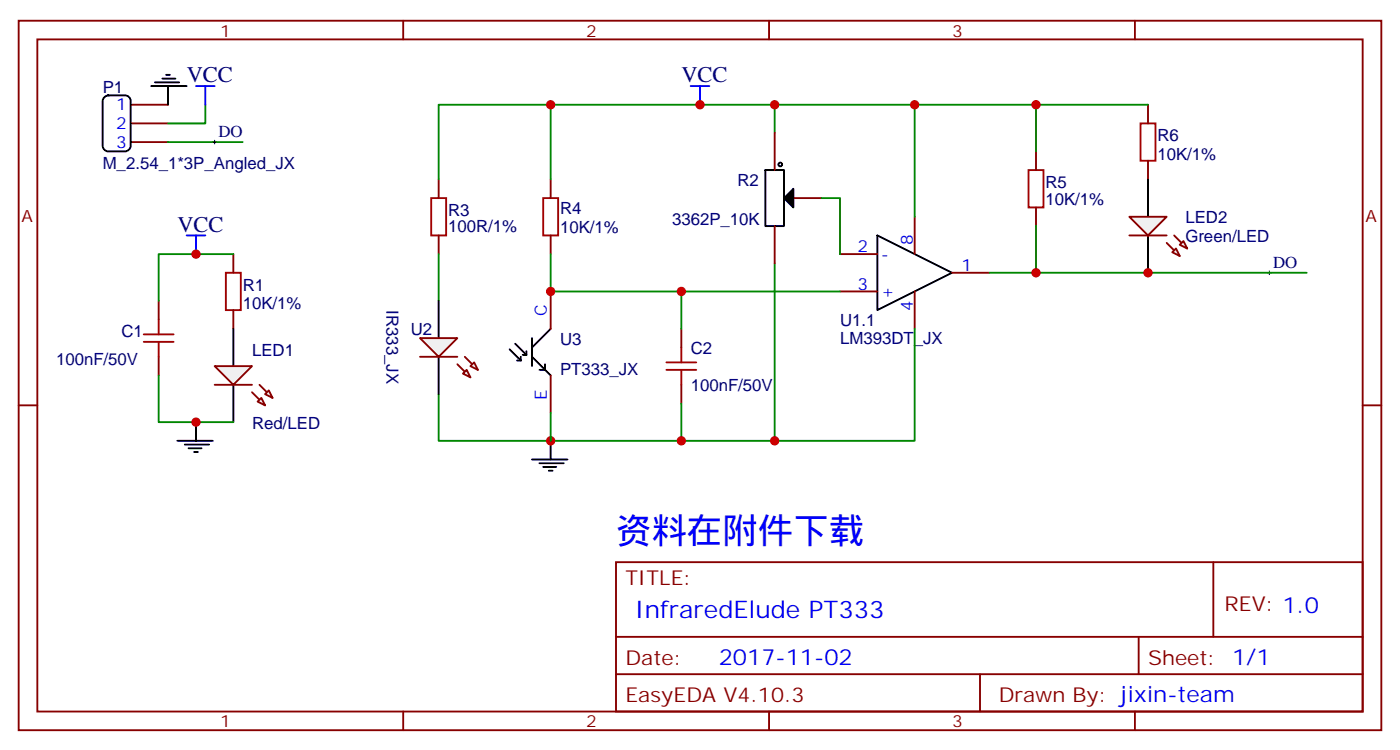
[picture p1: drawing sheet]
<svg xmlns="http://www.w3.org/2000/svg" width="265mm" height="142mm" viewBox="0 0 265 142" stroke-linecap="round" stroke-linejoin="round" font-family="sans-serif">
<g fill="none" stroke="#870000" stroke-width=".35">
<path d="M3.5 3.9h257.6v134.1h-257.6zM7.1 7.4h250.4v127h-250.4zM24.7 19.8h7M76.2 3.9v3.5M145.3 3.9v3.5M214.5 3.9v3.5M24.7 23.3h7M24.7 26.8h7M30 56.8v3.6M44.1 48v3.5M44.1 58.6v3.5M3.5 76.6h3.6"/>
<path d="M30 67.4v3.5M257.5 76.6h3.6M116.4 106.2h141.1v28.2h-141.1zM229.3 106.2v14.1M76.2 134.4v3.6M116.4 120.3h141.1M116.4 127.4h141.1M145.3 134.4v3.6M185.2 127.4v7M214.5 134.4v3.6M215.2 120.3v7.1"/>
</g>
<path d="M19.6 18.5l.9-.5h3.1a1.06 1.06 0 0 1 1.1 1.1v8.5a1.13 1.13 0 0 1-1.1 1h-3.1a1.13 1.13 0 0 1-1.1-1v-8.5zM28.6 16.3h6.7M29.3 15.6h4.6M30.7 14.9h2.5M31.4 14.1h.7M31.7 16.3v3.5M44.1 62.1v7.1M44.1 72.7v7.1" fill="none" stroke="#000" stroke-width=".35"/>
<path d="M38.8 19.8v3.5h-7.1M31.7 26.8h14.2" fill="none" stroke="#008700" stroke-width=".35"/>
<path d="M37 16.3h3.6M38.8 16.3v3.5" fill="none" stroke="#00f" stroke-width=".35"/>
<path d="M42.7 51.5h2.8v7.1h-2.8zM27.2 64.6h5.6M27.2 63.2h5.6M30 60.4v2.8M30 64.6v2.8" fill="none" stroke="#a10000" stroke-width=".35"/>
<path d="M40.6 69.2h7l-3.5 3.5z" fill="#f0f0f0" stroke="#870000" stroke-width=".35"/>
<path d="M47.6 74.1l2.5 2.5M49 72.7l2.5 2.5" fill="none" stroke="#870000" stroke-width=".35"/>
<g fill="#f0f0f0" stroke="#870000" stroke-width=".35">
<path d="M49.4 75.2l.7 1.4-1.4-.7z"/>
<path d="M50.8 73.8l.7 1.4-1.4-.7z"/>
</g>
<g fill="none" stroke="#870000" stroke-width=".35">
<path d="M217 19.8v3.5M82.9 33.9v3.5M104.1 33.9v3.5M195.8 28.6v3.5M195.8 39.2v3.5M217 30.4v3.5M82.9 44.5v3.5M104.1 44.5v3.5M158.7 48h7.1M158.7 55.1h7.1M172.9 41v7M172.9 55.1v7"/>
<path d="M179.9 51.5h7.1M40.6 72.7h7M128.8 62.1v3.6M128.8 72.7v3.5"/>
</g>
<path d="M217 33.9v7.1M165.8 44.5l14.1 7-14.1 7.1zM217 44.5v7" fill="none" stroke="#000" stroke-width=".35"/>
<path d="M81.5 37.4h2.8v7.1h-2.8zM102.7 37.4h2.8v7.1h-2.8zM194.4 32.1h2.8v7.1h-2.8zM215.5 23.3h2.9v7.1h-2.9zM125.9 69.9h5.7M125.9 68.5h5.7M128.8 65.7v2.8M128.8 69.9v2.8" fill="none" stroke="#a10000" stroke-width=".35"/>
<path d="M213.4 41h7.1l-3.5 3.5z" fill="#f0f0f0" stroke="#870000" stroke-width=".35"/>
<path d="M220.5 45.9l2.5 2.5M221.9 44.5l2.5 2.5" fill="none" stroke="#870000" stroke-width=".35"/>
<g fill="#f0f0f0" stroke="#870000" stroke-width=".35">
<path d="M221.5 47.7l.7-.7 .8 1.4z"/>
<path d="M223 46.2l.7-.7 .7 1.5z"/>
</g>
<path d="M213.4 44.5h7.1" fill="none" stroke="#870000" stroke-width=".35"/>
<path d="M44.1 48h-14.1v8.8M82.9 48v8.8M104.1 55.1h54.6M146.4 49.8v33.5h-63.5v-8.8" fill="none" stroke="#008700" stroke-width=".35"/>
<path d="M100.5 86.8h6.7M102 87.5h4.5M102.7 88.2h2.4M103.7 88.9h.7M104.1 83.3v3.5" fill="none" stroke="#000" stroke-width=".35"/>
<path d="M130.5 16.3h3.6M132.3 16.3v3.5M35.3 44.5h3.5M37 44.5v3.5" fill="none" stroke="#00f" stroke-width=".35"/>
<circle cx="37" cy="48" r=".88" fill="#c00"/>
<path d="M37 79.8v3.5M33.5 83.3h6.7M34.9 84h4.6M35.6 84.7h2.5M36.7 85.4h.7" fill="none" stroke="#000" stroke-width=".35"/>
<path d="M172.9 19.8v21.2M172.9 62.1v21.2h-26.5" fill="none" stroke="#008700" stroke-width=".35"/>
<circle cx="146.4" cy="83.3" r=".88" fill="#c00"/>
<path d="M40.2 26.8h.7M40.6 26.5v.7M239.5 51.5h.7M239.9 51.2v.7" fill="none" stroke="#000" stroke-width=".19"/>
<path d="M82.9 56.8v7.1M82.9 67.4v7.1" fill="none" stroke="#000" stroke-width=".35"/>
<path d="M79.4 63.9h7l-3.5 3.5z" fill="#f0f0f0" stroke="#870000" stroke-width=".35"/>
<path d="M86.4 68.8l2.5 2.5M87.8 67.4l2.5 2.5" fill="none" stroke="#870000" stroke-width=".35"/>
<g fill="#f0f0f0" stroke="#870000" stroke-width=".35">
<path d="M87.5 70.6l.7-.7 .7 1.4z"/>
<path d="M88.9 69.2l.7-.7 .7 1.4z"/>
</g>
<path d="M104.1 55.1v7M79.4 67.4h7M104.1 70.9v7.1" fill="none" stroke="#870000" stroke-width=".35"/>
<path d="M96.3 66l2.1 2.1M97.4 64.9l2.1 2.2M97.7 68.1h.7M98.4 67.4v.7M98.8 67.1h.7M99.5 66.4v.7M100.5 67.4l3.6 3.5M100.5 63.9v5.3M103 68.8v1.1h-1M104.1 62.1l-3.6 3.6" fill="none" stroke="#000" stroke-width=".35"/>
<path d="M104.1 48v7.1" fill="none" stroke="#008700" stroke-width=".35"/>
<circle cx="104.1" cy="83.3" r=".88" fill="#c00"/>
<path d="M104.1 19.8v14.1M104.1 78v5.3" fill="none" stroke="#008700" stroke-width=".35"/>
<circle cx="104.1" cy="55.1" r=".88" fill="#c00"/>
<path d="M217 19.8h-134.1v14.1M128.8 55.1v7M128.8 76.2v7.1" fill="none" stroke="#008700" stroke-width=".35"/>
<circle cx="128.8" cy="83.3" r=".88" fill="#c00"/>
<path d="M187 51.5h59.9" fill="none" stroke="#008700" stroke-width=".35"/>
<g fill="#c00">
<circle cx="217" cy="51.5" r=".88"/>
<circle cx="132.3" cy="19.8" r=".88"/>
</g>
<path d="M146.4 19.8v5.3" fill="none" stroke="#008700" stroke-width=".35"/>
<g fill="#c00">
<circle cx="146.4" cy="19.8" r=".88"/>
<circle cx="172.9" cy="19.8" r=".88"/>
</g>
<path d="M195.8 19.8v8.8" fill="none" stroke="#008700" stroke-width=".35"/>
<circle cx="195.8" cy="19.8" r=".88" fill="#c00"/>
<path d="M195.8 42.7v8.8" fill="none" stroke="#008700" stroke-width=".35"/>
<g fill="#c00">
<circle cx="128.8" cy="55.1" r=".88"/>
<circle cx="195.8" cy="51.5" r=".88"/>
<circle cx="104.1" cy="19.8" r=".88"/>
</g>
<g fill="none" stroke="#000" stroke-width=".35">
<path d="M144.6 32.1h3.6v10.6h-3.6z"/>
<circle cx="147.5" cy="31.1" r=".35"/>
</g>
<path d="M146.4 25.1v7M148.2 37.4h7M146.4 42.7v7.1" fill="none" stroke="#870000" stroke-width=".35"/>
<path d="M148.2 37.4l1.7-1.7v3.5z" fill="#000" stroke="#000" stroke-width=".35"/>
<path d="M155.2 37.4h3.5v10.6M30 70.9v8.9h14.1" fill="none" stroke="#008700" stroke-width=".35"/>
<circle cx="37" cy="79.8" r=".88" fill="#c00"/>
<text font-size="6.7" fill="#00f" x="116.4" y="102.5">资料在附件下载</text>
<text font-size="4.6" fill="#00f" x="119.9" y="116.8">InfraredElude PT333</text>
<g font-size="4.2" fill="#000080">
<text x="35.3" y="15.6">VCC</text>
<text x="128.8" y="15.6">VCC</text>
<text x="33.5" y="43.8">VCC</text>
</g>
<text font-size="4.2" fill="#00f" x="135.8" y="125.6">2017-11-02</text>
<g font-size="3.9" fill="#800">
<text x="118.2" y="110.5">TITLE:</text>
<text x="231.4" y="115.4">REV: 1.0</text>
<text x="118.2" y="125.6">Date:</text>
<text x="217" y="125.6">Sheet: 1/1</text>
<text x="118.2" y="132.7">EasyEDA V4.10.3</text>
<text x="188.7" y="132.7">Drawn By: jixin-team</text>
</g>
<g font-size="3.2" fill="#800">
<text x="41.6" y="6.9">1</text>
<text x="110.8" y="6.9">2</text>
<text x="179.9" y="6.9">3</text>
<text x="4.1" y="42">A</text>
<text x="258.1" y="42">A</text>
<text x="41.6" y="137.4">1</text>
<text x="110.8" y="137.4">2</text>
<text x="179.9" y="137.4">3</text>
</g>
<g font-size="3.2" fill="#000080">
<text x="19.4" y="17.5">P1</text>
<text x="41.3" y="26">DO</text>
<text x="218.7" y="26.7">R6</text>
<text x="19.4" y="32">M_2.54_1*3P_Angled_JX</text>
<text x="139.3" y="35.1">R2</text>
<text x="197.6" y="35.5">R5</text>
<text x="218.7" y="30.2">10K/1%</text>
<text x="84.7" y="40.7">R3</text>
<text x="105.8" y="40.4">R4</text>
<text x="197.6" y="38.7">10K/1%</text>
<text x="84.7" y="43.9">100R/1%</text>
<text x="105.8" y="44">10K/1%</text>
<text x="127" y="42.5">3362P_10K</text>
<text x="224" y="45.7">Green/LED</text>
<text x="224" y="42.2">LED2</text>
<text x="240.6" y="50.7">DO</text>
<text x="45.9" y="58.4">10K/1%</text>
<text x="45.9" y="54.9">R1</text>
<text x="73" y="58.6" transform="rotate(90 73 58.6)">IR333_JX</text>
<text x="22.9" y="63.7">C1</text>
<text x="77.6" y="63.4">U2</text>
<text x="105.8" y="65.1">U3</text>
<text x="158.7" y="65.1">LM393DT_JX</text>
<text x="158.7" y="61.6">U1.1</text>
<text x="10.6" y="69">100nF/50V</text>
<text x="47.6" y="67.2">LED1</text>
<text x="105.8" y="70.8">PT333_JX</text>
<text x="130.5" y="66.9">C2</text>
<text x="130.5" y="73.9">100nF/50V</text>
<text x="47.6" y="81">Red/LED</text>
</g>
<g font-size="3.2" fill="#00f">
<text x="22" y="20.8">1</text>
<text x="22" y="24.4">2</text>
<text x="22" y="27.9">3</text>
<text x="162" y="47.7">2</text>
<text x="172.5" y="46.2" transform="rotate(-90 172.5 46.2)">8</text>
<text x="166.5" y="49.1">-</text>
<text x="181.7" y="51.2">1</text>
<text x="103.4" y="59.8" transform="rotate(-90 103.4 59.8)">C</text>
<text x="162" y="54.7">3</text>
<text x="166.5" y="56.1">+</text>
<text x="172.5" y="58.9" transform="rotate(-90 172.5 58.9)">4</text>
<text x="103.4" y="75.5" transform="rotate(-90 103.4 75.5)">E</text>
</g>
</svg>
